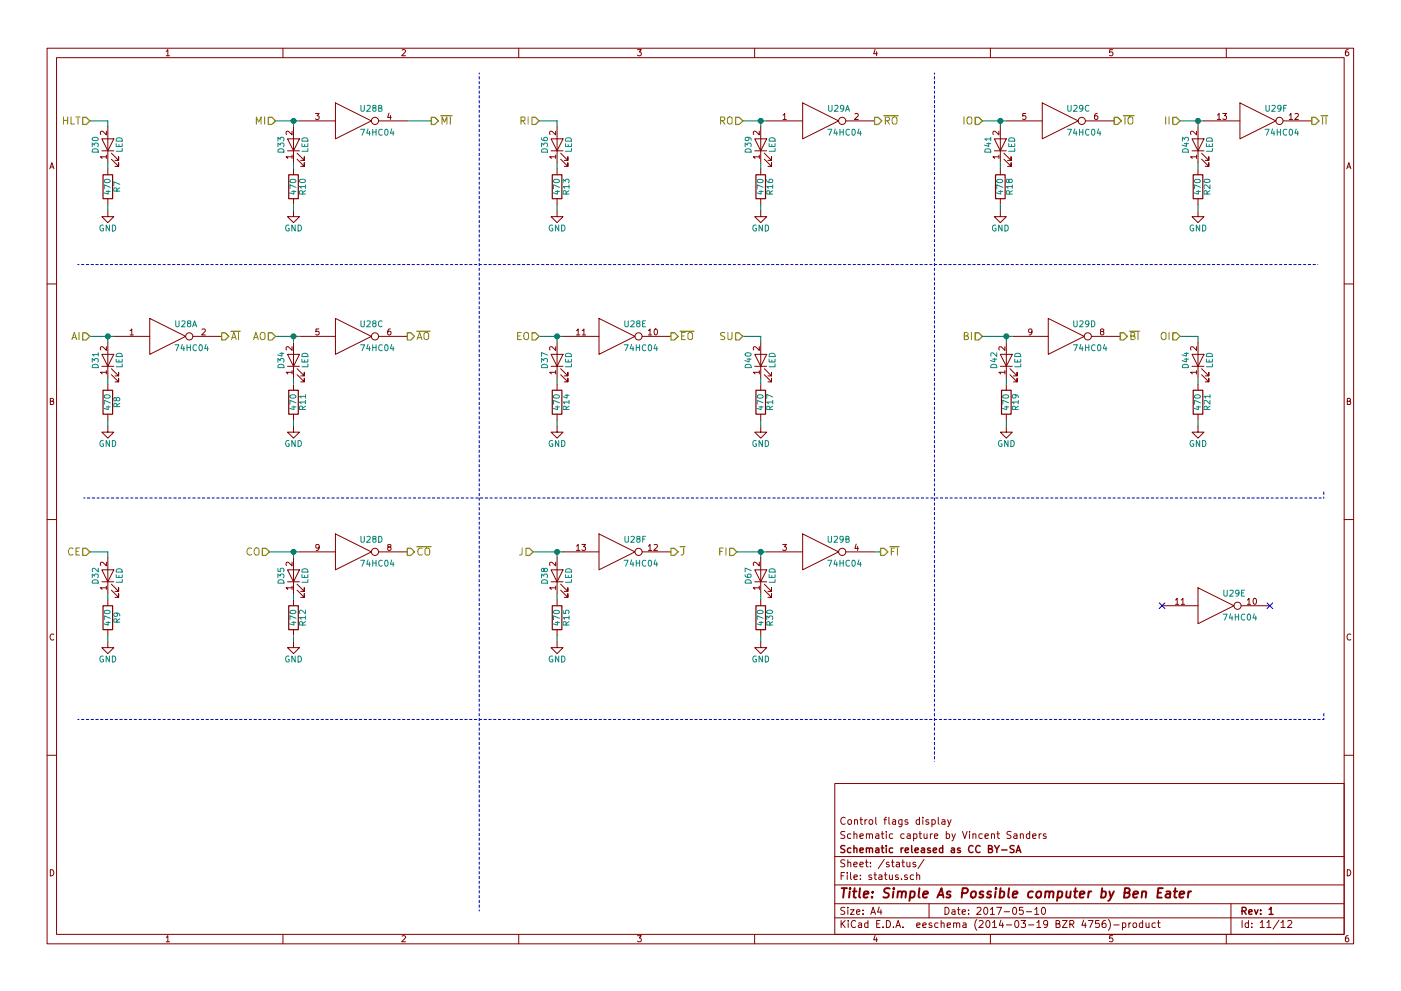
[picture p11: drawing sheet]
EESchema Schematic File Version 2
LIBS:power
LIBS:device
LIBS:transistors
LIBS:conn
LIBS:linear
LIBS:regul
LIBS:74xx
LIBS:cmos4000
LIBS:adc-dac
LIBS:memory
LIBS:xilinx
LIBS:microcontrollers
LIBS:dsp
LIBS:microchip
LIBS:analog_switches
LIBS:motorola
LIBS:texas
LIBS:intel
LIBS:audio
LIBS:interface
LIBS:digital-audio
LIBS:philips
LIBS:display
LIBS:cypress
LIBS:siliconi
LIBS:opto
LIBS:atmel
LIBS:contrib
LIBS:valves
LIBS:switches
LIBS:74xxx
LIBS:28c16
LIBS:sap-be-cache
EELAYER 24 0
EELAYER END
$Descr A4 11693 8268
encoding utf-8
Sheet 11 12
Title "Simple As Possible computer by Ben Eater"
Date "2017-05-10"
Rev "1"
Comp "Schematic released as CC BY-SA"
Comment1 "Schematic capture by Vincent Sanders"
Comment2 "Control flags display"
Comment3 ""
Comment4 ""
$EndDescr
Text HLabel 750  1000 0    60   Input ~ 0
HLT
$Comp
L R R10
U 1 1
P 2450 1550
F 0 "R10" V 2530 1550 50  0000 C CNN
F 1 "470" V 2450 1550 50  0000 C CNN
F 2 "Resistors_THT:Resistor_Horizontal_RM7mm" V 2380 1550 50  0001 C CNN
F 3 "" H 2450 1550 50  0000 C CNN
	1    2450 1550
	1    0    0    -1  
$EndComp
Text HLabel 3600 1000 2    60   Output ~ 0
~MI
Text HLabel 2300 1000 0    60   Input ~ 0
MI
$Comp
L 74HC04 U28
U 2 1
P 2950 1000
F 0 "U28" H 3100 1100 50  0000 C CNN
F 1 "74HC04" H 3150 900 50  0000 C CNN
F 2 "Housings_DIP:DIP-14_W7.62mm_LongPads" H 2950 1000 50  0001 C CNN
F 3 "" H 2950 1000 50  0000 C CNN
	2    2950 1000
	1    0    0    -1  
$EndComp
$Comp
L 74HC04 U29
U 1 1
P 6850 1000
F 0 "U29" H 7000 1100 50  0000 C CNN
F 1 "74HC04" H 7050 900 50  0000 C CNN
F 2 "Housings_DIP:DIP-14_W7.62mm_LongPads" H 6850 1000 50  0001 C CNN
F 3 "" H 6850 1000 50  0000 C CNN
	1    6850 1000
	1    0    0    -1  
$EndComp
$Comp
L 74HC04 U29
U 3 1
P 8850 1000
F 0 "U29" H 9000 1100 50  0000 C CNN
F 1 "74HC04" H 9050 900 50  0000 C CNN
F 2 "Housings_DIP:DIP-14_W7.62mm_LongPads" H 8850 1000 50  0001 C CNN
F 3 "" H 8850 1000 50  0000 C CNN
	3    8850 1000
	1    0    0    -1  
$EndComp
$Comp
L 74HC04 U29
U 6 1
P 10500 1000
F 0 "U29" H 10650 1100 50  0000 C CNN
F 1 "74HC04" H 10700 900 50  0000 C CNN
F 2 "Housings_DIP:DIP-14_W7.62mm_LongPads" H 10500 1000 50  0001 C CNN
F 3 "" H 10500 1000 50  0000 C CNN
	6    10500 1000
	1    0    0    -1  
$EndComp
$Comp
L 74HC04 U28
U 1 1
P 1400 2800
F 0 "U28" H 1550 2900 50  0000 C CNN
F 1 "74HC04" H 1600 2700 50  0000 C CNN
F 2 "Housings_DIP:DIP-14_W7.62mm_LongPads" H 1400 2800 50  0001 C CNN
F 3 "" H 1400 2800 50  0000 C CNN
	1    1400 2800
	1    0    0    -1  
$EndComp
$Comp
L 74HC04 U28
U 3 1
P 2950 2800
F 0 "U28" H 3100 2900 50  0000 C CNN
F 1 "74HC04" H 3150 2700 50  0000 C CNN
F 2 "Housings_DIP:DIP-14_W7.62mm_LongPads" H 2950 2800 50  0001 C CNN
F 3 "" H 2950 2800 50  0000 C CNN
	3    2950 2800
	1    0    0    -1  
$EndComp
$Comp
L 74HC04 U28
U 5 1
P 5150 2800
F 0 "U28" H 5300 2900 50  0000 C CNN
F 1 "74HC04" H 5350 2700 50  0000 C CNN
F 2 "Housings_DIP:DIP-14_W7.62mm_LongPads" H 5150 2800 50  0001 C CNN
F 3 "" H 5150 2800 50  0000 C CNN
	5    5150 2800
	1    0    0    -1  
$EndComp
$Comp
L 74HC04 U29
U 4 1
P 8900 2800
F 0 "U29" H 9050 2900 50  0000 C CNN
F 1 "74HC04" H 9100 2700 50  0000 C CNN
F 2 "Housings_DIP:DIP-14_W7.62mm_LongPads" H 8900 2800 50  0001 C CNN
F 3 "" H 8900 2800 50  0000 C CNN
	4    8900 2800
	1    0    0    -1  
$EndComp
$Comp
L 74HC04 U28
U 4 1
P 2950 4600
F 0 "U28" H 3100 4700 50  0000 C CNN
F 1 "74HC04" H 3150 4500 50  0000 C CNN
F 2 "Housings_DIP:DIP-14_W7.62mm_LongPads" H 2950 4600 50  0001 C CNN
F 3 "" H 2950 4600 50  0000 C CNN
	4    2950 4600
	1    0    0    -1  
$EndComp
$Comp
L 74HC04 U28
U 6 1
P 5150 4600
F 0 "U28" H 5300 4700 50  0000 C CNN
F 1 "74HC04" H 5350 4500 50  0000 C CNN
F 2 "Housings_DIP:DIP-14_W7.62mm_LongPads" H 5150 4600 50  0001 C CNN
F 3 "" H 5150 4600 50  0000 C CNN
	6    5150 4600
	1    0    0    -1  
$EndComp
$Comp
L 74HC04 U29
U 2 1
P 6850 4600
F 0 "U29" H 7000 4700 50  0000 C CNN
F 1 "74HC04" H 7050 4500 50  0000 C CNN
F 2 "Housings_DIP:DIP-14_W7.62mm_LongPads" H 6850 4600 50  0001 C CNN
F 3 "" H 6850 4600 50  0000 C CNN
	2    6850 4600
	1    0    0    -1  
$EndComp
$Comp
L 74HC04 U29
U 5 1
P 10150 5050
F 0 "U29" H 10300 5150 50  0000 C CNN
F 1 "74HC04" H 10350 4950 50  0000 C CNN
F 2 "Housings_DIP:DIP-14_W7.62mm_LongPads" H 10150 5050 50  0001 C CNN
F 3 "" H 10150 5050 50  0000 C CNN
	5    10150 5050
	1    0    0    -1  
$EndComp
Wire Wire Line
	3400 1000 3600 1000
Wire Wire Line
	2300 1000 2500 1000
$Comp
L GND #PWR074
U 1 1
P 2450 1750
F 0 "#PWR074" H 2450 1500 50  0001 C CNN
F 1 "GND" H 2450 1600 50  0000 C CNN
F 2 "" H 2450 1750 50  0000 C CNN
F 3 "" H 2450 1750 50  0000 C CNN
	1    2450 1750
	1    0    0    -1  
$EndComp
$Comp
L LED D33
U 1 1
P 2450 1200
F 0 "D33" H 2450 1300 50  0000 C CNN
F 1 "LED" H 2450 1100 50  0000 C CNN
F 2 "LEDs:LED-5MM" H 2450 1200 50  0001 C CNN
F 3 "" H 2450 1200 50  0000 C CNN
	1    2450 1200
	0    -1   -1   0   
$EndComp
Wire Wire Line
	2450 1050 2450 1000
Connection ~ 2450 1000
Wire Wire Line
	2450 1400 2450 1350
Wire Wire Line
	2450 1750 2450 1700
$Comp
L LED D40
U 1 1
P 6350 3000
F 0 "D40" H 6350 3100 50  0000 C CNN
F 1 "LED" H 6350 2900 50  0000 C CNN
F 2 "LEDs:LED-5MM" H 6350 3000 50  0001 C CNN
F 3 "" H 6350 3000 50  0000 C CNN
	1    6350 3000
	0    -1   -1   0   
$EndComp
$Comp
L R R17
U 1 1
P 6350 3350
F 0 "R17" V 6430 3350 50  0000 C CNN
F 1 "470" V 6350 3350 50  0000 C CNN
F 2 "Resistors_THT:Resistor_Horizontal_RM7mm" V 6280 3350 50  0001 C CNN
F 3 "" H 6350 3350 50  0000 C CNN
	1    6350 3350
	1    0    0    -1  
$EndComp
$Comp
L GND #PWR075
U 1 1
P 6350 3550
F 0 "#PWR075" H 6350 3300 50  0001 C CNN
F 1 "GND" H 6350 3400 50  0000 C CNN
F 2 "" H 6350 3550 50  0000 C CNN
F 3 "" H 6350 3550 50  0000 C CNN
	1    6350 3550
	1    0    0    -1  
$EndComp
Wire Wire Line
	6350 3550 6350 3500
Wire Wire Line
	6350 3200 6350 3150
Wire Wire Line
	6200 2800 6350 2800
Wire Wire Line
	6350 2800 6350 2850
$Comp
L LED D36
U 1 1
P 4650 1200
F 0 "D36" H 4650 1300 50  0000 C CNN
F 1 "LED" H 4650 1100 50  0000 C CNN
F 2 "LEDs:LED-5MM" H 4650 1200 50  0001 C CNN
F 3 "" H 4650 1200 50  0000 C CNN
	1    4650 1200
	0    -1   -1   0   
$EndComp
$Comp
L R R13
U 1 1
P 4650 1550
F 0 "R13" V 4730 1550 50  0000 C CNN
F 1 "470" V 4650 1550 50  0000 C CNN
F 2 "Resistors_THT:Resistor_Horizontal_RM7mm" V 4580 1550 50  0001 C CNN
F 3 "" H 4650 1550 50  0000 C CNN
	1    4650 1550
	1    0    0    -1  
$EndComp
$Comp
L GND #PWR076
U 1 1
P 4650 1750
F 0 "#PWR076" H 4650 1500 50  0001 C CNN
F 1 "GND" H 4650 1600 50  0000 C CNN
F 2 "" H 4650 1750 50  0000 C CNN
F 3 "" H 4650 1750 50  0000 C CNN
	1    4650 1750
	1    0    0    -1  
$EndComp
Wire Wire Line
	4650 1750 4650 1700
Wire Wire Line
	4650 1400 4650 1350
Wire Wire Line
	4500 1000 4650 1000
Wire Wire Line
	4650 1000 4650 1050
Text HLabel 4500 1000 0    60   Input ~ 0
RI
$Comp
L R R16
U 1 1
P 6350 1550
F 0 "R16" V 6430 1550 50  0000 C CNN
F 1 "470" V 6350 1550 50  0000 C CNN
F 2 "Resistors_THT:Resistor_Horizontal_RM7mm" V 6280 1550 50  0001 C CNN
F 3 "" H 6350 1550 50  0000 C CNN
	1    6350 1550
	1    0    0    -1  
$EndComp
Wire Wire Line
	6200 1000 6400 1000
$Comp
L GND #PWR077
U 1 1
P 6350 1750
F 0 "#PWR077" H 6350 1500 50  0001 C CNN
F 1 "GND" H 6350 1600 50  0000 C CNN
F 2 "" H 6350 1750 50  0000 C CNN
F 3 "" H 6350 1750 50  0000 C CNN
	1    6350 1750
	1    0    0    -1  
$EndComp
$Comp
L LED D39
U 1 1
P 6350 1200
F 0 "D39" H 6350 1300 50  0000 C CNN
F 1 "LED" H 6350 1100 50  0000 C CNN
F 2 "LEDs:LED-5MM" H 6350 1200 50  0001 C CNN
F 3 "" H 6350 1200 50  0000 C CNN
	1    6350 1200
	0    -1   -1   0   
$EndComp
Wire Wire Line
	6350 1050 6350 1000
Connection ~ 6350 1000
Wire Wire Line
	6350 1400 6350 1350
Wire Wire Line
	6350 1750 6350 1700
Text HLabel 6200 1000 0    60   Input ~ 0
RO
Text HLabel 7300 1000 2    60   Output ~ 0
~RO
$Comp
L R R18
U 1 1
P 8350 1550
F 0 "R18" V 8430 1550 50  0000 C CNN
F 1 "470" V 8350 1550 50  0000 C CNN
F 2 "Resistors_THT:Resistor_Horizontal_RM7mm" V 8280 1550 50  0001 C CNN
F 3 "" H 8350 1550 50  0000 C CNN
	1    8350 1550
	1    0    0    -1  
$EndComp
Wire Wire Line
	8200 1000 8400 1000
$Comp
L GND #PWR078
U 1 1
P 8350 1750
F 0 "#PWR078" H 8350 1500 50  0001 C CNN
F 1 "GND" H 8350 1600 50  0000 C CNN
F 2 "" H 8350 1750 50  0000 C CNN
F 3 "" H 8350 1750 50  0000 C CNN
	1    8350 1750
	1    0    0    -1  
$EndComp
$Comp
L LED D41
U 1 1
P 8350 1200
F 0 "D41" H 8350 1300 50  0000 C CNN
F 1 "LED" H 8350 1100 50  0000 C CNN
F 2 "LEDs:LED-5MM" H 8350 1200 50  0001 C CNN
F 3 "" H 8350 1200 50  0000 C CNN
	1    8350 1200
	0    -1   -1   0   
$EndComp
Wire Wire Line
	8350 1050 8350 1000
Connection ~ 8350 1000
Wire Wire Line
	8350 1400 8350 1350
Wire Wire Line
	8350 1750 8350 1700
Text HLabel 9300 1000 2    60   Output ~ 0
~IO
Text HLabel 8200 1000 0    60   Input ~ 0
IO
$Comp
L R R20
U 1 1
P 10000 1550
F 0 "R20" V 10080 1550 50  0000 C CNN
F 1 "470" V 10000 1550 50  0000 C CNN
F 2 "Resistors_THT:Resistor_Horizontal_RM7mm" V 9930 1550 50  0001 C CNN
F 3 "" H 10000 1550 50  0000 C CNN
	1    10000 1550
	1    0    0    -1  
$EndComp
Wire Wire Line
	9850 1000 10050 1000
$Comp
L GND #PWR079
U 1 1
P 10000 1750
F 0 "#PWR079" H 10000 1500 50  0001 C CNN
F 1 "GND" H 10000 1600 50  0000 C CNN
F 2 "" H 10000 1750 50  0000 C CNN
F 3 "" H 10000 1750 50  0000 C CNN
	1    10000 1750
	1    0    0    -1  
$EndComp
$Comp
L LED D43
U 1 1
P 10000 1200
F 0 "D43" H 10000 1300 50  0000 C CNN
F 1 "LED" H 10000 1100 50  0000 C CNN
F 2 "LEDs:LED-5MM" H 10000 1200 50  0001 C CNN
F 3 "" H 10000 1200 50  0000 C CNN
	1    10000 1200
	0    -1   -1   0   
$EndComp
Wire Wire Line
	10000 1050 10000 1000
Connection ~ 10000 1000
Wire Wire Line
	10000 1400 10000 1350
Wire Wire Line
	10000 1750 10000 1700
Text HLabel 9850 1000 0    60   Input ~ 0
II
Text HLabel 10950 1000 2    60   Output ~ 0
~II
$Comp
L R R8
U 1 1
P 900 3350
F 0 "R8" V 980 3350 50  0000 C CNN
F 1 "470" V 900 3350 50  0000 C CNN
F 2 "Resistors_THT:Resistor_Horizontal_RM7mm" V 830 3350 50  0001 C CNN
F 3 "" H 900 3350 50  0000 C CNN
	1    900  3350
	1    0    0    -1  
$EndComp
Wire Wire Line
	750  2800 950  2800
$Comp
L GND #PWR080
U 1 1
P 900 3550
F 0 "#PWR080" H 900 3300 50  0001 C CNN
F 1 "GND" H 900 3400 50  0000 C CNN
F 2 "" H 900 3550 50  0000 C CNN
F 3 "" H 900 3550 50  0000 C CNN
	1    900  3550
	1    0    0    -1  
$EndComp
$Comp
L LED D31
U 1 1
P 900 3000
F 0 "D31" H 900 3100 50  0000 C CNN
F 1 "LED" H 900 2900 50  0000 C CNN
F 2 "LEDs:LED-5MM" H 900 3000 50  0001 C CNN
F 3 "" H 900 3000 50  0000 C CNN
	1    900  3000
	0    -1   -1   0   
$EndComp
Wire Wire Line
	900  2850 900  2800
Connection ~ 900  2800
Wire Wire Line
	900  3200 900  3150
Wire Wire Line
	900  3550 900  3500
Text HLabel 1850 2800 2    60   Output ~ 0
~AI
Text HLabel 750  2800 0    60   Input ~ 0
AI
$Comp
L R R11
U 1 1
P 2450 3350
F 0 "R11" V 2530 3350 50  0000 C CNN
F 1 "470" V 2450 3350 50  0000 C CNN
F 2 "Resistors_THT:Resistor_Horizontal_RM7mm" V 2380 3350 50  0001 C CNN
F 3 "" H 2450 3350 50  0000 C CNN
	1    2450 3350
	1    0    0    -1  
$EndComp
Wire Wire Line
	2300 2800 2500 2800
$Comp
L GND #PWR081
U 1 1
P 2450 3550
F 0 "#PWR081" H 2450 3300 50  0001 C CNN
F 1 "GND" H 2450 3400 50  0000 C CNN
F 2 "" H 2450 3550 50  0000 C CNN
F 3 "" H 2450 3550 50  0000 C CNN
	1    2450 3550
	1    0    0    -1  
$EndComp
$Comp
L LED D34
U 1 1
P 2450 3000
F 0 "D34" H 2450 3100 50  0000 C CNN
F 1 "LED" H 2450 2900 50  0000 C CNN
F 2 "LEDs:LED-5MM" H 2450 3000 50  0001 C CNN
F 3 "" H 2450 3000 50  0000 C CNN
	1    2450 3000
	0    -1   -1   0   
$EndComp
Wire Wire Line
	2450 2850 2450 2800
Connection ~ 2450 2800
Wire Wire Line
	2450 3200 2450 3150
Wire Wire Line
	2450 3550 2450 3500
Text HLabel 2300 2800 0    60   Input ~ 0
AO
Text HLabel 3400 2800 2    60   Output ~ 0
~AO
Text HLabel 5600 2800 2    60   Output ~ 0
~EO
$Comp
L R R14
U 1 1
P 4650 3350
F 0 "R14" V 4730 3350 50  0000 C CNN
F 1 "470" V 4650 3350 50  0000 C CNN
F 2 "Resistors_THT:Resistor_Horizontal_RM7mm" V 4580 3350 50  0001 C CNN
F 3 "" H 4650 3350 50  0000 C CNN
	1    4650 3350
	1    0    0    -1  
$EndComp
Wire Wire Line
	4500 2800 4700 2800
$Comp
L GND #PWR082
U 1 1
P 4650 3550
F 0 "#PWR082" H 4650 3300 50  0001 C CNN
F 1 "GND" H 4650 3400 50  0000 C CNN
F 2 "" H 4650 3550 50  0000 C CNN
F 3 "" H 4650 3550 50  0000 C CNN
	1    4650 3550
	1    0    0    -1  
$EndComp
$Comp
L LED D37
U 1 1
P 4650 3000
F 0 "D37" H 4650 3100 50  0000 C CNN
F 1 "LED" H 4650 2900 50  0000 C CNN
F 2 "LEDs:LED-5MM" H 4650 3000 50  0001 C CNN
F 3 "" H 4650 3000 50  0000 C CNN
	1    4650 3000
	0    -1   -1   0   
$EndComp
Wire Wire Line
	4650 2850 4650 2800
Connection ~ 4650 2800
Wire Wire Line
	4650 3200 4650 3150
Wire Wire Line
	4650 3550 4650 3500
Text HLabel 4500 2800 0    60   Input ~ 0
EO
$Comp
L R R19
U 1 1
P 8400 3350
F 0 "R19" V 8480 3350 50  0000 C CNN
F 1 "470" V 8400 3350 50  0000 C CNN
F 2 "Resistors_THT:Resistor_Horizontal_RM7mm" V 8330 3350 50  0001 C CNN
F 3 "" H 8400 3350 50  0000 C CNN
	1    8400 3350
	1    0    0    -1  
$EndComp
$Comp
L GND #PWR083
U 1 1
P 8400 3550
F 0 "#PWR083" H 8400 3300 50  0001 C CNN
F 1 "GND" H 8400 3400 50  0000 C CNN
F 2 "" H 8400 3550 50  0000 C CNN
F 3 "" H 8400 3550 50  0000 C CNN
	1    8400 3550
	1    0    0    -1  
$EndComp
$Comp
L LED D42
U 1 1
P 8400 3000
F 0 "D42" H 8400 3100 50  0000 C CNN
F 1 "LED" H 8400 2900 50  0000 C CNN
F 2 "LEDs:LED-5MM" H 8400 3000 50  0001 C CNN
F 3 "" H 8400 3000 50  0000 C CNN
	1    8400 3000
	0    -1   -1   0   
$EndComp
Wire Wire Line
	8400 3200 8400 3150
Text HLabel 6200 2800 0    60   Input ~ 0
SU
Text HLabel 8200 2800 0    60   Input ~ 0
BI
Text HLabel 9350 2800 2    60   Output ~ 0
~BI
$Comp
L LED D44
U 1 1
P 10000 3000
F 0 "D44" H 10000 3100 50  0000 C CNN
F 1 "LED" H 10000 2900 50  0000 C CNN
F 2 "LEDs:LED-5MM" H 10000 3000 50  0001 C CNN
F 3 "" H 10000 3000 50  0000 C CNN
	1    10000 3000
	0    -1   -1   0   
$EndComp
$Comp
L R R21
U 1 1
P 10000 3350
F 0 "R21" V 10080 3350 50  0000 C CNN
F 1 "470" V 10000 3350 50  0000 C CNN
F 2 "Resistors_THT:Resistor_Horizontal_RM7mm" V 9930 3350 50  0001 C CNN
F 3 "" H 10000 3350 50  0000 C CNN
	1    10000 3350
	1    0    0    -1  
$EndComp
$Comp
L GND #PWR084
U 1 1
P 10000 3550
F 0 "#PWR084" H 10000 3300 50  0001 C CNN
F 1 "GND" H 10000 3400 50  0000 C CNN
F 2 "" H 10000 3550 50  0000 C CNN
F 3 "" H 10000 3550 50  0000 C CNN
	1    10000 3550
	1    0    0    -1  
$EndComp
Wire Wire Line
	10000 3550 10000 3500
Wire Wire Line
	10000 3200 10000 3150
Wire Wire Line
	9850 2800 10000 2800
Wire Wire Line
	10000 2800 10000 2850
Text HLabel 9850 2800 0    60   Input ~ 0
OI
$Comp
L LED D32
U 1 1
P 900 4800
F 0 "D32" H 900 4900 50  0000 C CNN
F 1 "LED" H 900 4700 50  0000 C CNN
F 2 "LEDs:LED-5MM" H 900 4800 50  0001 C CNN
F 3 "" H 900 4800 50  0000 C CNN
	1    900  4800
	0    -1   -1   0   
$EndComp
$Comp
L R R9
U 1 1
P 900 5150
F 0 "R9" V 980 5150 50  0000 C CNN
F 1 "470" V 900 5150 50  0000 C CNN
F 2 "Resistors_THT:Resistor_Horizontal_RM7mm" V 830 5150 50  0001 C CNN
F 3 "" H 900 5150 50  0000 C CNN
	1    900  5150
	1    0    0    -1  
$EndComp
$Comp
L GND #PWR085
U 1 1
P 900 5350
F 0 "#PWR085" H 900 5100 50  0001 C CNN
F 1 "GND" H 900 5200 50  0000 C CNN
F 2 "" H 900 5350 50  0000 C CNN
F 3 "" H 900 5350 50  0000 C CNN
	1    900  5350
	1    0    0    -1  
$EndComp
Wire Wire Line
	900  5350 900  5300
Wire Wire Line
	900  5000 900  4950
Wire Wire Line
	750  4600 900  4600
Wire Wire Line
	900  4600 900  4650
Text HLabel 750  4600 0    60   Input ~ 0
CE
Wire Wire Line
	8450 2800 8200 2800
Wire Wire Line
	8400 2850 8400 2800
Connection ~ 8400 2800
Wire Wire Line
	8400 3550 8400 3500
$Comp
L R R12
U 1 1
P 2450 5150
F 0 "R12" V 2530 5150 50  0000 C CNN
F 1 "470" V 2450 5150 50  0000 C CNN
F 2 "Resistors_THT:Resistor_Horizontal_RM7mm" V 2380 5150 50  0001 C CNN
F 3 "" H 2450 5150 50  0000 C CNN
	1    2450 5150
	1    0    0    -1  
$EndComp
$Comp
L GND #PWR086
U 1 1
P 2450 5350
F 0 "#PWR086" H 2450 5100 50  0001 C CNN
F 1 "GND" H 2450 5200 50  0000 C CNN
F 2 "" H 2450 5350 50  0000 C CNN
F 3 "" H 2450 5350 50  0000 C CNN
	1    2450 5350
	1    0    0    -1  
$EndComp
$Comp
L LED D35
U 1 1
P 2450 4800
F 0 "D35" H 2450 4900 50  0000 C CNN
F 1 "LED" H 2450 4700 50  0000 C CNN
F 2 "LEDs:LED-5MM" H 2450 4800 50  0001 C CNN
F 3 "" H 2450 4800 50  0000 C CNN
	1    2450 4800
	0    -1   -1   0   
$EndComp
Wire Wire Line
	2450 5000 2450 4950
Wire Wire Line
	2500 4600 2250 4600
Wire Wire Line
	2450 4650 2450 4600
Connection ~ 2450 4600
Wire Wire Line
	2450 5350 2450 5300
$Comp
L R R15
U 1 1
P 4650 5150
F 0 "R15" V 4730 5150 50  0000 C CNN
F 1 "470" V 4650 5150 50  0000 C CNN
F 2 "Resistors_THT:Resistor_Horizontal_RM7mm" V 4580 5150 50  0001 C CNN
F 3 "" H 4650 5150 50  0000 C CNN
	1    4650 5150
	1    0    0    -1  
$EndComp
$Comp
L GND #PWR087
U 1 1
P 4650 5350
F 0 "#PWR087" H 4650 5100 50  0001 C CNN
F 1 "GND" H 4650 5200 50  0000 C CNN
F 2 "" H 4650 5350 50  0000 C CNN
F 3 "" H 4650 5350 50  0000 C CNN
	1    4650 5350
	1    0    0    -1  
$EndComp
$Comp
L LED D38
U 1 1
P 4650 4800
F 0 "D38" H 4650 4900 50  0000 C CNN
F 1 "LED" H 4650 4700 50  0000 C CNN
F 2 "LEDs:LED-5MM" H 4650 4800 50  0001 C CNN
F 3 "" H 4650 4800 50  0000 C CNN
	1    4650 4800
	0    -1   -1   0   
$EndComp
Wire Wire Line
	4650 5000 4650 4950
Wire Wire Line
	4700 4600 4450 4600
Wire Wire Line
	4650 4650 4650 4600
Connection ~ 4650 4600
Wire Wire Line
	4650 5350 4650 5300
Text HLabel 2250 4600 0    60   Input ~ 0
CO
Text HLabel 4450 4600 0    60   Input ~ 0
J
Text HLabel 3400 4600 2    60   Output ~ 0
~CO
Text HLabel 5600 4600 2    60   Output ~ 0
~J
$Comp
L LED D30
U 1 1
P 900 1200
F 0 "D30" H 900 1300 50  0000 C CNN
F 1 "LED" H 900 1100 50  0000 C CNN
F 2 "LEDs:LED-5MM" H 900 1200 50  0001 C CNN
F 3 "" H 900 1200 50  0000 C CNN
	1    900  1200
	0    -1   -1   0   
$EndComp
$Comp
L R R7
U 1 1
P 900 1550
F 0 "R7" V 980 1550 50  0000 C CNN
F 1 "470" V 900 1550 50  0000 C CNN
F 2 "Resistors_THT:Resistor_Horizontal_RM7mm" V 830 1550 50  0001 C CNN
F 3 "" H 900 1550 50  0000 C CNN
	1    900  1550
	1    0    0    -1  
$EndComp
$Comp
L GND #PWR088
U 1 1
P 900 1750
F 0 "#PWR088" H 900 1500 50  0001 C CNN
F 1 "GND" H 900 1600 50  0000 C CNN
F 2 "" H 900 1750 50  0000 C CNN
F 3 "" H 900 1750 50  0000 C CNN
	1    900  1750
	1    0    0    -1  
$EndComp
Wire Wire Line
	900  1750 900  1700
Wire Wire Line
	900  1400 900  1350
Wire Wire Line
	750  1000 900  1000
Wire Wire Line
	900  1000 900  1050
Wire Notes Line
	4000 600  4000 7600
Wire Notes Line
	7800 600  7800 6350
Wire Notes Line
	650  2200 11000 2200
Wire Notes Line
	700  4150 11050 4150
Wire Notes Line
	11050 4150 11050 4100
Wire Notes Line
	650  6000 11050 6000
Wire Notes Line
	11050 6000 11050 5950
NoConn ~ 10600 5050
NoConn ~ 9700 5050
Text HLabel 6150 4600 0    60   Input ~ 0
FI
Text HLabel 7350 4600 2    60   Output ~ 0
~FI
Wire Wire Line
	7350 4600 7300 4600
Wire Wire Line
	6400 4600 6150 4600
$Comp
L LED D67
U 1 1
P 6350 4800
F 0 "D67" H 6350 4900 50  0000 C CNN
F 1 "LED" H 6350 4700 50  0000 C CNN
F 2 "LEDs:LED-5MM" H 6350 4800 50  0001 C CNN
F 3 "" H 6350 4800 50  0000 C CNN
	1    6350 4800
	0    -1   -1   0   
$EndComp
$Comp
L R R30
U 1 1
P 6350 5150
F 0 "R30" V 6430 5150 50  0000 C CNN
F 1 "470" V 6350 5150 50  0000 C CNN
F 2 "Resistors_THT:Resistor_Horizontal_RM7mm" V 6280 5150 50  0001 C CNN
F 3 "" H 6350 5150 50  0000 C CNN
	1    6350 5150
	1    0    0    -1  
$EndComp
$Comp
L GND #PWR089
U 1 1
P 6350 5350
F 0 "#PWR089" H 6350 5100 50  0001 C CNN
F 1 "GND" H 6350 5200 50  0000 C CNN
F 2 "" H 6350 5350 50  0000 C CNN
F 3 "" H 6350 5350 50  0000 C CNN
	1    6350 5350
	1    0    0    -1  
$EndComp
Wire Wire Line
	6350 4650 6350 4600
Connection ~ 6350 4600
Wire Wire Line
	6350 4950 6350 5000
Wire Wire Line
	6350 5300 6350 5350
$EndSCHEMATC
